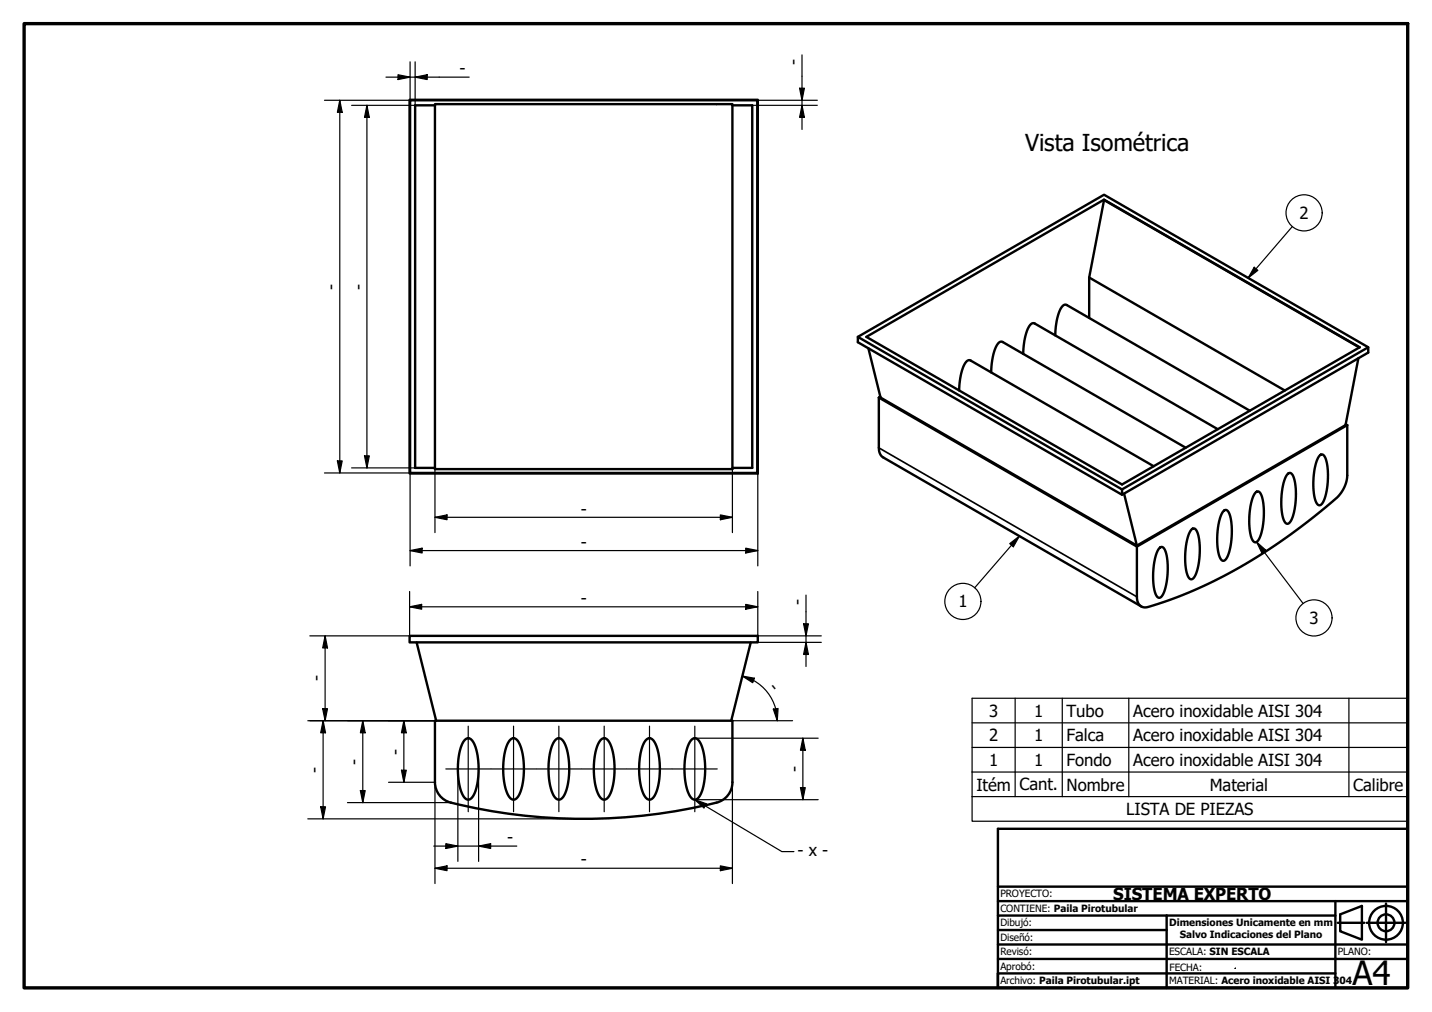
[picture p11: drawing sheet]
<svg xmlns="http://www.w3.org/2000/svg" width="297mm" height="210mm" viewBox="0 0 297 210" stroke-linecap="round" stroke-linejoin="round" font-family="sans-serif">
<!-- layer: Visible (ISO) -->
<g fill="none" stroke="#000" stroke-width=".5">
<path d="M85 20.7h72.2v77.5h-72.2zM85.1 20.8h72v77.3h-72zM90.2 21.6h61.7v75.7h-61.7zM90.2 21.8h-4.1v75.2h4.1M151.9 21.8h4.1v75.2h-4.1M225.9 57.6l40.6 23.4M229 41.4l-49.3 28.5 53 30.6 49.3-28.5-53-30.5M229 41.5l-3.1 16.1v8.4M229 41.5l53 30.6M177.9 69.9l51.1-29.5 54.8 31.6v1.1l-51.1 29.5-54.8-31.6v-1.1l54.8 31.6v1.1M180.1 72.2l2.6 10.3 53.1 30.7-2.6-10.8M205.6 77.2a10.1 10.1 0 0 1 1.6-6.2l.4-.1h.4l38 22"/>
<path d="M212.2 73.4a10.1 10.1 0 0 1 1.7-6.2l.4-.2 .3 .1 38 21.9M218.9 69.6a10.1 10.1 0 0 1 1.6-6.2l.4-.2 .4 .1 37.9 21.9M281.8 74.3l-2.7 13.9-43.3 25M283.8 72l-51.1 29.5M182.3 82.5v10.6l.2 1 .6 .7 53.6 31M182.3 82.5l53.5 30.9M182.6 82.3l-.3 .2M199 81a9.9 9.9 0 0 1 1.6-6.1l.4-.2 .3 .1 38 21.9M267.1 98.3l.4-.2a2.04 2.04 0 0 1 1.1 1.9l.2 3.3a8.5 8.5 0 0 1-1.5 5.2l-.2 .1a1.83 1.83 0 0 1-1.1-1.8l-.2-3.2a9.4 9.4 0 0 1 1.3-5.3zM273.8 94.5l.3-.2a1.63 1.63 0 0 1 1.1 1.7l.2 1.5v2a8.5 8.5 0 0 1-1.4 5.2l-.3 .1a1.83 1.83 0 0 1-1.1-1.8l-.2-3.2a9.6 9.6 0 0 1 1.4-5.3zM279.1 88l.4 .2M279.5 88.2v10.4a6.9 6.9 0 0 1-2.4 4.8 109.5 109.5 0 0 1-36.9 21.9l-2 .6a1.81 1.81 0 0 1-2.4-2.1v-10.4"/>
<path d="M279.5 88.2l-43.7 25.2M240.5 113.6l.4-.2a1.64 1.64 0 0 1 1.1 1.8l.2 3.2a8.7 8.7 0 0 1-1.5 5.5l-.2 .1a1.81 1.81 0 0 1-1.1-1.8l-.2-3.3a9.4 9.4 0 0 1 1.3-5.3zM247.1 109.9l.4-.3a1.63 1.63 0 0 1 1.1 1.7l.3 3.2a8.7 8.7 0 0 1-1.5 5.6l-.3 .1a1.83 1.83 0 0 1-1-1.9l-.3-3.2a10.3 10.3 0 0 1 1.3-5.2zM253.7 106.1l.5-.3a1.63 1.63 0 0 1 1.1 1.7l.2 3.2a8.7 8.7 0 0 1-1.5 5.5l-.2 .1a1.83 1.83 0 0 1-1.1-1.8l-.2-3.2a10.3 10.3 0 0 1 1.2-5.2zM260.5 102.1l.4-.2a2.04 2.04 0 0 1 1.1 2l.2 2.9a8.7 8.7 0 0 1-1.5 5.6l-.3 .1a1.83 1.83 0 0 1-1.1-1.9l-.2-3.2a9.5 9.5 0 0 1 1.4-5.3zM85 131.9h72.2v1.3h-72.2zM86.4 133.2l4.1 16.3M155.7 133.2l-4 16.3M96.4 153.5a1.08 1.08 0 0 1 1.1-.3 1.08 1.08 0 0 1 .8 .9 14.6 14.6 0 0 1-.2 11.1 1.07 1.07 0 0 1-1.1 .7 1.07 1.07 0 0 1-1-.9 14.6 14.6 0 0 1 .1-11.1zM105.8 153.5a1.07 1.07 0 0 1 1.1-.3 1.07 1.07 0 0 1 .8 .9 14.6 14.6 0 0 1-.2 11.1 1.08 1.08 0 0 1-1.1 .7 1.08 1.08 0 0 1-1-.9 14.7 14.7 0 0 1 .1-11.1zM115.2 153.5a1.08 1.08 0 0 1 1.1-.3 1.08 1.08 0 0 1 .8 .9 14.6 14.6 0 0 1-.2 11.1 1.08 1.08 0 0 1-1.1 .7 1.08 1.08 0 0 1-1-.9 14.7 14.7 0 0 1 .1-11.1zM124.6 153.5a1.08 1.08 0 0 1 1.1-.3 1.08 1.08 0 0 1 .8 .9 14.6 14.6 0 0 1-.2 11.1 1.07 1.07 0 0 1-1.1 .7 1.07 1.07 0 0 1-1-.9 14.6 14.6 0 0 1 .1-11.1z"/>
<path d="M134 153.5a1.07 1.07 0 0 1 1.1-.3 1.07 1.07 0 0 1 .8 .9 14.6 14.6 0 0 1-.2 11.1 1.08 1.08 0 0 1-1.1 .7 1.08 1.08 0 0 1-1-.9 14.7 14.7 0 0 1 .1-11.1zM143.4 153.5a1.08 1.08 0 0 1 1.1-.3 1.08 1.08 0 0 1 .8 .9 14.6 14.6 0 0 1-.2 11.1 1.07 1.07 0 0 1-1.1 .7 1.07 1.07 0 0 1-1-.9 14.6 14.6 0 0 1 .1-11.1zM93.5 166.5a113.5 113.5 0 0 0 55.8-.3 4.3 4.3 0 0 0 2.6-3.9v-12.8h-61.7v12.8a4.4 4.4 0 0 0 3.3 4.2"/>
</g>
<!-- layer: Visible fina (ISO) -->
<path d="M182.3 92.9l53.5 30.9" fill="none" stroke="#000" stroke-width=".35"/>
<g fill="none" stroke="#000" stroke-width=".25">
<path d="M260.2 55.4l.7 .7-2 1.6zM268.1 47l-9.2 10.7M209.4 112.8l2.1-1.6-1.3 2.2zM211.5 111.2l-9.3 10.7M260.6 112.4l2 1.7-.8 .6zM260.6 112.4l9.7 12.8M276.3 128.2a3.7 3.7 0 0 0-5.4-3.4 3.7 3.7 0 0 0-.6 6.3 3.7 3.7 0 0 0 5.9-2.2l.1-.7M201.6 149.9h90.4M201.6 155h90.4M210.6 144.8v20.4M220.3 144.8v20.4M234.1 144.8v20.4"/>
<path d="M279.8 144.8v20.4M144.2 165.9l2.3 .8-.5 .9-1.8-1.7 18 10.7h2.5M201.6 160.1h90.4v-15.3h-90.4v20.4M201.6 165.2v5.1h90.4v-5.1M292 160.1v5.1h-90.4"/>
<circle cx="270.5" cy="44.1" r="3.7"/>
<circle cx="199.7" cy="124.7" r="3.7"/>
</g>
<!-- layer: Borde (ISO) -->
<path d="M5 4.9h287v200h-287z" fill="none" stroke="#000" stroke-width=".7"/>
<g fill="none" stroke="#000" stroke-width=".5">
<path d="M207 189.9v-18h85v33h-85M207 192.9h35M207 195.9h85M207 198.9h85M207 183.9h85M207 186.9h85M242 189.9h-35v15v-3h70M242 189.9v15M242 189.9h35M277 186.9v18M277.5 191.4h5.5M278 189.7l4.5-1.8v7l-4.5-1.7z"/>
<path d="M283.5 191.4h8M287.5 187.4v8"/>
<circle cx="287.5" cy="191.4" r="3.5"/>
<circle cx="287.5" cy="191.4" r="1.75"/>
</g>
<!-- layer: 0 -->
<path d="M256.2 200.8h.1" fill="none" stroke="#000" stroke-width=".25"/>
<path d="M291.4 198.9h.6" fill="none" stroke="#000" stroke-width=".25"/>
<!-- layer: Cota (ISO) -->
<g fill="none" stroke="#000" stroke-width=".25">
<path d="M80.1 16h17.2M82.6 15.5l2.5 .5-2.5 .5zM85.1 12.8v8h-17.8M86.1 16l2.5-.5v1zM86.1 12.8v9h-13.2M165.9 18.3h1l-.5 2.5zM166.4 11.4v15.4M70.5 20.8l.5 2.5h-1zM70.5 20.8v77.3M76.1 21.8l.5 2.6h-1zM76.1 21.8v75.2M156 21.8h13.5"/>
<path d="M157.1 20.8h12.4M166.4 21.8l.5 2.6h-1zM67.3 98.1h17.8v19.3M70 95.6h1l-.5 2.5zM72.9 97h13.2M75.6 94.5h1l-.5 2.5zM90.2 97.3v13.2M151.9 97.3v13.2M157.2 98.2v19.2M85.1 114.2l2.5-.5v1zM85.1 114.2h72.1M90.2 107.3l2.5-.5v1z"/>
<path d="M90.2 107.3h61.7M149.4 106.8l2.5 .5-2.5 .5zM154.7 113.7l2.5 .5-2.5 .5zM67.4 131.9l.5 2.5h-1zM67.4 131.9v17.6M85 125.9l2.5-.5v1zM85 122.7v9.2h-20.7M85 125.9h72.2M154.7 125.4l2.5 .5-2.5 .5zM157.2 122.7v9.2h13.2M157.2 133.2h13.2M166.7 129.4h1l-.5 2.5z"/>
<path d="M167.2 133.2l.5 2.5h-1zM167.2 123.4v14.8M63.8 149.5h26.4M66.9 147h1l-.5 2.5zM67 149.5l.5 2.5h-1zM67 149.5v20.3M75.3 149.5l.5 2.5h-1zM75.3 149.5v17M83.3 159.8h1l-.5 2.5zM83.8 149.5l.5 2.5h-1zM83.8 149.5v12.8M95 159.6v19.1"/>
<path d="M99.3 159.6v19.1M144.2 153.1h25.5M151.9 149.5h12.5M154 140.2l2.5 .5-.4 .9zM154 140.2a9.6 9.6 0 0 1 7.2 9.3M160.4 147.1l1-.2-.2 2.6zM166.5 153.1l.5 2.5h-1zM166.5 153.1v12.8M63.8 169.8h57.3M66.5 167.3h1l-.5 2.5zM72.1 166.5h21.4M74.8 164h1l-.5 2.5z"/>
<path d="M80.6 162.3h9.6v21M90 175.5h17.2M92.5 175l2.5 .5-2.5 .5zM99.3 175.5l2.5-.5v1zM144.2 165.9h25.5M149.4 179.6l2.5 .5-2.5 .5zM151.9 162.3v21M166 163.4h1l-.5 2.5zM90.2 180.1l2.5-.5v1zM90.2 180.1h61.7"/>
</g>
<g fill="#000">
<path d="M82.6 15.5l2.5 .5-2.5 .5z" fill-rule="evenodd"/>
<path d="M86.1 16l2.5-.5v1z" fill-rule="evenodd"/>
<path d="M165.9 18.3h1l-.5 2.5z" fill-rule="evenodd"/>
<path d="M70.5 20.8l.5 2.5h-1z" fill-rule="evenodd"/>
<path d="M76.1 21.8l.5 2.6h-1z" fill-rule="evenodd"/>
<path d="M166.4 21.8l.5 2.6h-1z" fill-rule="evenodd"/>
<path d="M70 95.6h1l-.5 2.5z" fill-rule="evenodd"/>
<path d="M75.6 94.5h1l-.5 2.5z" fill-rule="evenodd"/>
<path d="M85.1 114.2l2.5-.5v1z" fill-rule="evenodd"/>
<path d="M90.2 107.3l2.5-.5v1z" fill-rule="evenodd"/>
<path d="M149.4 106.8l2.5 .5-2.5 .5z" fill-rule="evenodd"/>
<path d="M154.7 113.7l2.5 .5-2.5 .5z" fill-rule="evenodd"/>
<path d="M67.4 131.9l.5 2.5h-1z" fill-rule="evenodd"/>
<path d="M85 125.9l2.5-.5v1z" fill-rule="evenodd"/>
<path d="M154.7 125.4l2.5 .5-2.5 .5z" fill-rule="evenodd"/>
<path d="M166.7 129.4h1l-.5 2.5z" fill-rule="evenodd"/>
<path d="M167.2 133.2l.5 2.5h-1z" fill-rule="evenodd"/>
<path d="M66.9 147h1l-.5 2.5z" fill-rule="evenodd"/>
<path d="M67 149.5l.5 2.5h-1z" fill-rule="evenodd"/>
<path d="M75.3 149.5l.5 2.5h-1z" fill-rule="evenodd"/>
<path d="M83.3 159.8h1l-.5 2.5z" fill-rule="evenodd"/>
<path d="M83.8 149.5l.5 2.5h-1z" fill-rule="evenodd"/>
<path d="M154 140.2l2.5 .5-.4 .9z" fill-rule="evenodd"/>
<path d="M160.4 147.1l1-.2-.2 2.6z" fill-rule="evenodd"/>
<path d="M166.5 153.1l.5 2.5h-1z" fill-rule="evenodd"/>
<path d="M66.5 167.3h1l-.5 2.5z" fill-rule="evenodd"/>
<path d="M74.8 164h1l-.5 2.5z" fill-rule="evenodd"/>
<path d="M92.5 175l2.5 .5-2.5 .5z" fill-rule="evenodd"/>
<path d="M90.2 180.1l2.5-.5v1z" fill-rule="evenodd"/>
<path d="M99.3 175.5l2.5-.5v1z" fill-rule="evenodd"/>
<path d="M166 163.4h1l-.5 2.5z" fill-rule="evenodd"/>
<path d="M149.4 179.6l2.5 .5-2.5 .5z" fill-rule="evenodd"/>
</g>
<g fill="#000">
<path d="M260.2 55.4l.7 .7-2 1.6z" fill-rule="evenodd"/>
<path d="M209.4 112.8l2.1-1.6-1.3 2.2z" fill-rule="evenodd"/>
<path d="M260.6 112.4l2 1.7-.8 .6z" fill-rule="evenodd"/>
<path d="M144.1 165.9l2.4 .8-.5 .9z" fill-rule="evenodd"/>
</g>
<!-- layer: Marca de centro (ISO) -->
<path d="M92.5 159.5h9.3M97.1 150.6v17.8M101.9 159.5h9.3M106.5 150.6v17.8M111.3 159.5h9.3M115.9 150.6v17.8M120.7 159.5h9.3M125.3 150.6v17.8M130.1 159.5h9.3M134.7 150.6v17.8M139.5 159.5h9.3M144.1 150.6v17.8" fill="none" stroke="#000" stroke-width=".25"/>
<text font-size="6.9" x="280.6" y="204.4">A4</text>
<text font-size="4.8" x="212.7" y="31.4">Vista Isométrica</text>
<g font-size="3.5">
<text x="95.3" y="15.4">-</text>
<text x="165.8" y="13.4" transform="rotate(-90 165.8 13.4)">-</text>
<text x="269.6" y="45.4">2</text>
<text x="69.9" y="60.1" transform="rotate(-90 69.9 60.1)">-</text>
<text x="75.5" y="60.1" transform="rotate(-90 75.5 60.1)">-</text>
<text x="120.4" y="106.7">-</text>
<text x="120.5" y="113.6">-</text>
<text x="120.4" y="125.3">-</text>
<text x="166.6" y="125.4" transform="rotate(-90 166.6 125.4)">-</text>
<text x="198.8" y="126">1</text>
<text x="271.6" y="129.4">3</text>
<text x="66.9" y="141.3" transform="rotate(-90 66.9 141.3)">-</text>
<text x="159.3" y="142.8" transform="rotate(52 159.3 142.8)">-</text>
<text x="205.2" y="148.7">3</text>
<text x="214.5" y="148.6">1</text>
<text x="221.2" y="148.7">Tubo</text>
<text x="235" y="148.7">Acero inoxidable AISI 304</text>
<text x="205.2" y="153.8">2</text>
<text x="214.5" y="153.7">1</text>
<text x="221.2" y="153.8">Falca</text>
<text x="235" y="153.8">Acero inoxidable AISI 304</text>
<text x="66.4" y="160.3" transform="rotate(-90 66.4 160.3)">-</text>
<text x="74.7" y="158.6" transform="rotate(-90 74.7 158.6)">-</text>
<text x="83.2" y="156.5" transform="rotate(-90 83.2 156.5)">-</text>
<text x="166" y="160.1" transform="rotate(-90 166 160.1)">-</text>
<text x="205.2" y="158.8">1</text>
<text x="214.5" y="158.8">1</text>
<text x="221.2" y="158.9">Fondo</text>
<text x="235" y="158.9">Acero inoxidable AISI 304</text>
<text x="202.5" y="164.1">Itém</text>
<text x="211.5" y="164">Cant.</text>
<text x="221.2" y="164">Nombre</text>
<text x="251" y="164">Material</text>
<text x="280.7" y="164">Calibre</text>
<text x="233.6" y="169.1">LISTA DE PIEZAS</text>
<text x="105.2" y="174.9">-</text>
<text x="120.4" y="179.5">-</text>
<text x="165.4" y="177.6">- x -</text>
<text x="230.9" y="186.6">SISTEMA EXPERTO</text>
</g>
<g font-size="2.1">
<text x="207.5" y="186.2">PROYECTO:</text>
<text x="207.5" y="189.2">CONTIENE: Paila Pirotubular</text>
<text x="207.5" y="195.2">Diseñó:</text>
<text x="207.5" y="192.2">Dibujó:</text>
<text x="242.5" y="192.1">Dimensiones Unicamente en mm</text>
<text x="244.7" y="194.6">Salvo Indicaciones del Plano</text>
<text x="207.5" y="201.2">Aprobó:</text>
<text x="207.5" y="198.2">Revisó:</text>
<text x="242.5" y="198.2">ESCALA: SIN ESCALA</text>
<text x="242.6" y="201.4">FECHA:</text>
<text x="277.5" y="198.2">PLANO:</text>
<text x="207.5" y="204.2">Archivo: Paila Pirotubular.ipt</text>
<text x="242.5" y="204.2">MATERIAL: Acero inoxidable AISI 304</text>
</g>
</svg>
